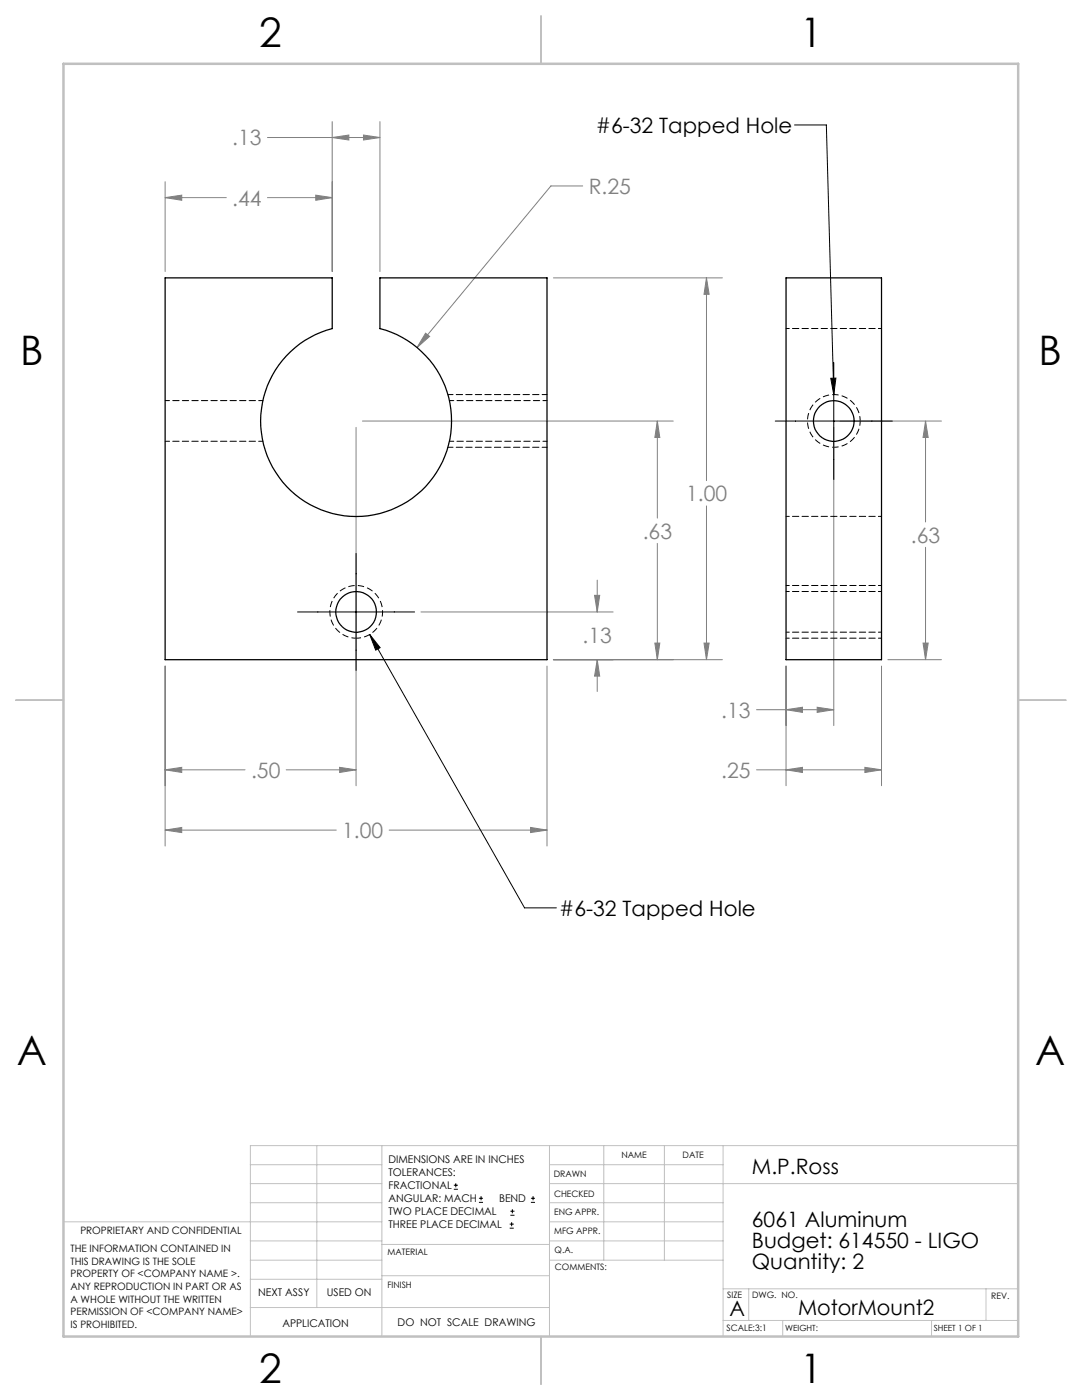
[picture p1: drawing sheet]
<svg xmlns="http://www.w3.org/2000/svg" width="216mm" height="279mm" viewBox="0 0 216 279" stroke-linecap="round" stroke-linejoin="round" font-family="sans-serif">
<g fill="none" stroke="#000" stroke-width=".2">
<path d="M158.5 24.9h6.4l1.5 53.9M165.8 75.5h1l-.4 3.3zM166.4 72.4v23.3M154.7 84h23.3M71 110.5v23.3M59.4 122.1h23.3M73.8 126.6l30.9 54.6h6.3M73.8 126.6l2 2.7-.8 .5zM90.6 237.3h.8M90.6 236.5h.8M90.9 236.1v.9M95.6 240h.8"/>
<path d="M95.6 239.1h.8M96 238.7v.8M105.9 240h.9M105.9 239.1h.9M106.4 238.7v.8M101.7 245.1h.8M101.7 244.3h.8M101.8 242.5h.9M101.8 241.7h.9M102.1 243.9v.8M102.2 241.3v.8"/>
</g>
<g fill="none" stroke="#808080" stroke-width=".2">
<path d="M32.9 39.4l3.4-.5v1.1zM32.9 36.3v17.9M32.9 39.4h12.3M53.4 39.4h12.9M53.4 27.4h22.4M63 38.9l3.3 .5-3.3 .6zM66.3 27.4l3.3-.4v.9zM66.3 24.3v29.9M72.5 27l3.3 .4-3.3 .5zM75.8 24.3v29.9M116.3 37.1h-6.4l-26.7 32.3M110.4 55.5h33.7"/>
<path d="M141 55.5l.5 3.2h-1zM141 55.5v40.4M84.9 66.5l.8 .6-2.5 2.3zM71 85.3v71.5M72.3 84h62M131.2 84l.5 3.3h-1zM131.2 84v19.4M166.4 85.3v59.5M167.6 84h20.3M184.7 84l.5 3.3h-1zM184.7 84v20.2M118.6 118.8h1.1l-.5 3.3z"/>
<path d="M119.2 115.8v6.3M131.2 108.4v23.3M141 101v30.7M184.7 109.2v22.5M32.9 132.9v35.9M84 122.1h38.3M109.1 132.9v35.9M110.4 131.7h33.7M119.2 131.7l.5 3.2h-1.1zM119.2 131.7v6.3M130.7 128.3h1l-.5 3.4zM140.5 128.3h1l-.5 3.4z"/>
<path d="M156.8 132.9v23.9M175.9 132.9v23.9M177.2 131.7h10.7M184.2 128.3h1l-.5 3.4zM32.9 153.6l3.4-.5v1.1zM32.9 153.6h16M57.1 153.6h13.9M67.8 153.1l3.2 .5-3.2 .6zM151 153.6h24.9M151 141.6h15.4M156.8 153.6l3.3-.5v1.1zM156.8 141.6l3.3-.5v1.1z"/>
<path d="M163.1 141.1l3.3 .5-3.3 .6zM172.6 153.1l3.3 .5-3.3 .6zM32.9 165.7l3.4-.6v1.1zM32.9 165.7h34.2M77.6 165.7h31.5M105.9 165.1l3.2 .6-3.2 .5z"/>
</g>
<path d="M171.6 84a5.3 5.3 0 0 1-7.8 4.6 5.3 5.3 0 0 1-.2-9 5.3 5.3 0 0 1 8 4.1v.3M71.1 127.4a5.3 5.3 0 0 1-4.6-7.8 5.3 5.3 0 0 1 9-.3 5.3 5.3 0 0 1-4.1 8.1h-.3" fill="none" stroke="#000" stroke-width=".2" stroke-dasharray="1.3 .6" stroke-dashoffset=".3" stroke-linecap="butt"/>
<g fill="none" stroke="#c0c0c0" stroke-width=".2">
<path d="M50 232.4h26.2M50 236.2h26.2M63.2 228.6v32.3M76.2 228.6v38.1M109.6 228.6v38.1M109.6 232.4h34.7M109.6 236.2h93.6M120.5 228.6v22.9M132.6 228.6v22.9M144.3 228.6v38.1M203.2 228.6h-153.2v38.1M12.7 243.8h63.5"/>
<path d="M50 251.5h26.2M50 240h26.2M50 247.7h26.2M50 255.3h26.2M76.2 254.6h33.4M76.2 248.4h33.4M109.6 251.5h34.7M109.6 243.8h34.7M109.6 240h34.7M109.6 247.7h34.7M144.3 257.2h58.9M149.4 257.2v6.3"/>
<path d="M196.7 257.2v6.3M50 260.9h59.6M144.3 263.5h58.9M156.2 263.5v3.2M185.9 263.5v3.2"/>
</g>
<path d="M108 3.2v9.5M3.1 139.7h9.6M203.2 139.7h9.5M108 266.7v9.6" fill="none" stroke="#c0c0c0" stroke-width=".25"/>
<path d="M12.7 12.7h190.5v254h-190.5z" fill="none" stroke="#c0c0c0" stroke-width=".5"/>
<path d="M109.2 78.7h-19.8M109.2 89.3h-19.8" fill="none" stroke="#000" stroke-width=".2" stroke-dasharray="1.3 .6" stroke-dashoffset=".3"/>
<path d="M156.9 116.8h19M156.9 127.4h19" fill="none" stroke="#000" stroke-width=".2" stroke-dasharray="1.3 .6" stroke-dashoffset=".6"/>
<path d="M32.9 165.7l3.4-.6v1.1zM105.9 165.1l3.2 .6-3.2 .5zM63 38.9l3.3 .5-3.3 .6zM32.9 39.4l3.4-.5v1.1zM66.3 27.4l3.3-.4v.9zM72.5 27l3.3 .4-3.3 .5zM84.9 66.5l-1.7 2.9 2.5-2.3zM119.2 131.7l.5 3.2h-1.1zM118.6 118.8h1.1l-.5 3.3zM130.7 128.3h1l-.5 3.4zM131.2 84l.5 3.3h-1zM140.5 128.3h1l-.5 3.4zM141 55.5l.5 3.2h-1zM32.9 153.6l3.4-.5v1.1zM67.8 153.1l3.2 .5-3.2 .6zM156.8 153.6l3.3-.5v1.1zM172.6 153.1l3.3 .5-3.3 .6zM156.8 141.6l3.3-.5v1.1zM163.1 141.1l3.3 .5-3.3 .6zM184.2 128.3h1l-.5 3.4zM184.7 84l.5 3.3h-1z" fill="#808080"/>
<path d="M73.8 126.6l2 2.7-.8 .5zM165.8 75.5h1l-.4 3.3z" fill="#000"/>
<g fill="none" stroke="#000" stroke-width=".25">
<path d="M32.9 55.5h33.4v10.1a19.1 19.1 0 0 0-10.9 29.3 19.1 19.1 0 0 0 31.3 0 19.1 19.1 0 0 0-10.9-29.3v-10.1h33.3v76.2h-76.2zM156.8 55.5h19.1v76.2h-19.1z"/>
<circle cx="166.4" cy="84" r="4.1"/>
<circle cx="71.1" cy="122.1" r="4.1"/>
</g>
<path d="M52.5 79.9h-19.5M109.2 79.9h-19.5M33 88.1h19.5M89.7 88.1h19.5" fill="none" stroke="#000" stroke-width=".2" stroke-dasharray="1.3 .6" stroke-dashoffset=".4"/>
<path d="M175.9 65.6h-19M156.9 103.1h19M175.9 118h-19M156.9 126.2h19" fill="none" stroke="#000" stroke-width=".2" stroke-dasharray="1.3 .6" stroke-dashoffset=".6"/>
<g font-size="8.1">
<text x="51.7" y="9.3">2</text>
<text x="159.7" y="9.3">1</text>
<text x="4" y="72.8">B</text>
<text x="207.2" y="72.8">B</text>
<text x="3.3" y="212.5">A</text>
<text x="206.5" y="212.5">A</text>
<text x="51.7" y="276">2</text>
<text x="159.7" y="276">1</text>
</g>
<g font-size="4.2" fill="#808080">
<text x="46.4" y="29">.13</text>
<text x="46.4" y="41">.44</text>
<text x="117.5" y="38.7">R.25</text>
<text x="136.9" y="100">1.00</text>
<text x="128.2" y="107.5">.63</text>
<text x="181.8" y="108.3">.63</text>
<text x="116.2" y="128.3">.13</text>
<text x="143.9" y="143.2">.13</text>
<text x="50.1" y="155.2">.50</text>
<text x="143.9" y="155.2">.25</text>
<text x="68.3" y="167.2">1.00</text>
</g>
<g font-size="4.2">
<text x="118.9" y="26.5">#6-32 Tapped Hole</text>
<text x="111.6" y="182.8">#6-32 Tapped Hole</text>
<text x="150" y="234.2">M.P.Ross</text>
<text x="150" y="244.9">6061 Aluminum</text>
<text x="150" y="249.1">Budget: 614550 - LIGO</text>
<text x="150" y="253.3">Quantity: 2</text>
<text x="145.6" y="262.7">A</text>
<text x="159.2" y="262.4">MotorMount2</text>
</g>
<g font-size="2.1">
<text x="77.5" y="232.2">DIMENSIONS ARE IN INCHES</text>
<text x="77.5" y="234.7">TOLERANCES:</text>
<text x="77.5" y="237.3">FRACTIONAL</text>
<text x="77.5" y="239.9">ANGULAR: MACH</text>
<text x="99.6" y="239.9">BEND</text>
<text x="77.5" y="242.5">TWO PLACE DECIMAL</text>
<text x="77.5" y="245.1">THREE PLACE DECIMAL</text>
<text x="51.5" y="258.7">NEXT ASSY</text>
<text x="65.2" y="258.6">USED ON</text>
<text x="56.3" y="264.8">APPLICATION</text>
<text x="79.3" y="264.6">DO NOT SCALE DRAWING</text>
</g>
<g font-size="2">
<text x="14.1" y="249.9">THE INFORMATION CONTAINED IN</text>
<text x="16" y="246.3">PROPRIETARY AND CONFIDENTIAL</text>
<text x="14.1" y="252.4">THIS DRAWING IS THE SOLE</text>
<text x="14.1" y="254.9">PROPERTY OF &lt;COMPANY NAME &gt;.</text>
<text x="14.1" y="257.4">ANY REPRODUCTION IN PART OR AS</text>
<text x="14.1" y="260">A WHOLE WITHOUT THE WRITTEN</text>
<text x="14.1" y="262.5">PERMISSION OF &lt;COMPANY NAME&gt;</text>
<text x="14.1" y="265">IS PROHIBITED.</text>
</g>
<g font-size="1.8">
<text x="124" y="231.1">NAME</text>
<text x="136.2" y="231.1">DATE</text>
<text x="110.5" y="234.8">DRAWN</text>
<text x="110.5" y="238.9">CHECKED</text>
<text x="110.6" y="242.5">ENG APPR.</text>
<text x="77.3" y="250.5">MATERIAL</text>
<text x="110.6" y="246.3">MFG APPR.</text>
<text x="110.7" y="250">Q.A.</text>
<text x="77.3" y="257">FINISH</text>
<text x="110.7" y="253.5">COMMENTS:</text>
<text x="145.1" y="259">SIZE</text>
<text x="150.1" y="259.1">DWG. NO.</text>
<text x="197.8" y="259.2">REV.</text>
<text x="145" y="265.7">SCALE:3:1</text>
</g>
<g font-size="1.7">
<text x="156.7" y="265.7">WEIGHT:</text>
<text x="186.3" y="265.7">SHEET 1 OF 1</text>
</g>
</svg>
